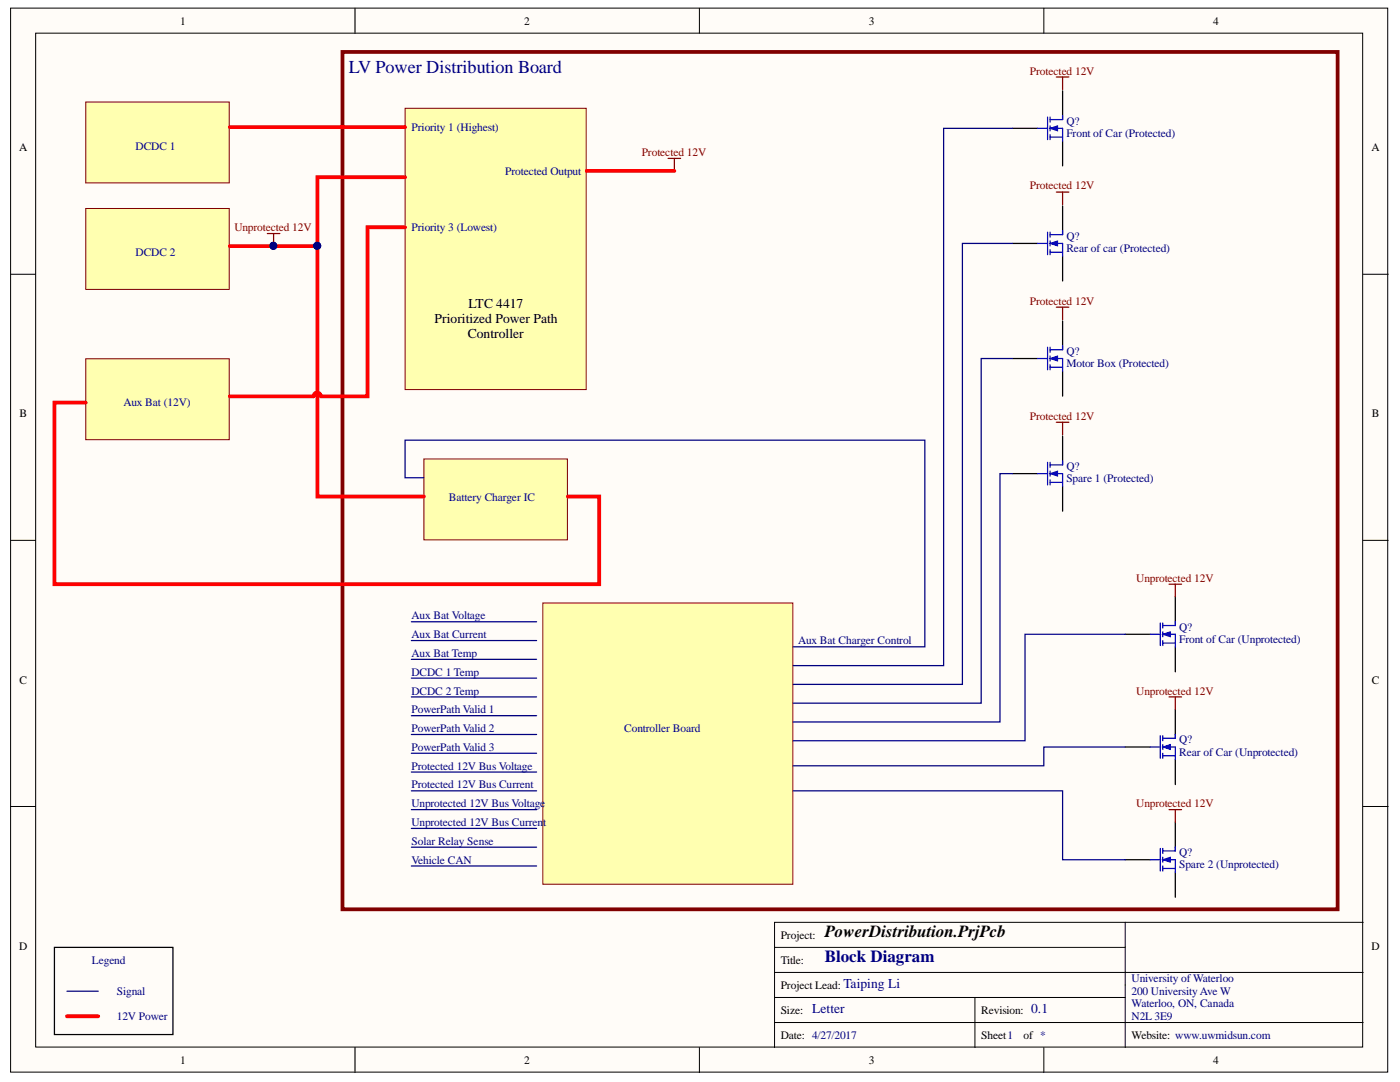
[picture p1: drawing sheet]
<svg xmlns="http://www.w3.org/2000/svg" width="279mm" height="216mm" viewBox="0 0 279 216" stroke-linecap="round" stroke-linejoin="round" font-family="sans-serif">
<g fill="#fffcf8" stroke="#000" stroke-width=".2">
<path d="M2.1 1.6h274.8v212.3h-274.8z"/>
<path d="M7.1 6.6h264.8v202.3h-264.8z"/>
</g>
<g fill="none" stroke="#000" stroke-width=".2">
<path d="M70.8 1.6v5M139.6 1.6v5M208.3 1.6v5M2.1 54.7h5M272 54.7h5M2.1 107.8h5M272 107.8h5M2.1 160.9h5M272 160.9h5M154.6 199h70M154.6 194h117.4M154.6 189h70"/>
<path d="M194.6 199v10M224.6 184h-70v25M224.6 184v25M224.6 184h47.4M70.8 209v5M139.6 209v5M154.6 204h117.4M208.3 209v5"/>
</g>
<g fill="#ffffb0" stroke="#800000" stroke-width=".2">
<path d="M80.8 21.6h36.2v56.1h-36.2z"/>
<path d="M17.1 20.4h28.7v16.1h-28.7z"/>
<path d="M17.1 41.6h28.7v16.1h-28.7z"/>
<path d="M17.1 71.6h28.7v16.1h-28.7z"/>
<path d="M84.6 91.6h28.6v16.1h-28.6z"/>
</g>
<path d="M202.1 25.6h5M212.1 28.1v5" fill="none" stroke="#000" stroke-width=".25"/>
<path d="M207.1 25.6h2M209.1 23.4v4.5M209.6 25.6h2.5v2.5M209.6 27.4h2.5M209.6 25.1v1M209.6 26.9v1" fill="none" stroke="#00f" stroke-width=".25"/>
<path d="M209.6 25.6l1.5-.5v1z" fill="#00f"/>
<path d="M209.6 25.6l1.5-.5v1z" fill="none" stroke="#00f" stroke-width=".2"/>
<path d="M202.1 71.5h5M212.1 74v5" fill="none" stroke="#000" stroke-width=".25"/>
<path d="M207.1 71.5h2M209.1 69.3v4.5M209.6 71.5h2.5v2.5M209.6 73.3h2.5M209.6 71v1M209.6 72.8v1" fill="none" stroke="#00f" stroke-width=".25"/>
<path d="M209.6 71.5l1.5-.5v1z" fill="#00f"/>
<path d="M209.6 71.5l1.5-.5v1z" fill="none" stroke="#00f" stroke-width=".2"/>
<path d="M202.1 48.6h5M212.1 51.1v5" fill="none" stroke="#000" stroke-width=".25"/>
<path d="M207.1 48.6h2M209.1 46.3v4.5M209.6 48.6h2.5v2.5M209.6 50.3h2.5M209.6 48.1v1M209.6 49.8v1" fill="none" stroke="#00f" stroke-width=".25"/>
<path d="M209.6 48.6l1.5-.5v1z" fill="#00f"/>
<path d="M209.6 48.6l1.5-.5v1z" fill="none" stroke="#00f" stroke-width=".2"/>
<path d="M224.6 126.6h5M234.6 129.1v5" fill="none" stroke="#000" stroke-width=".25"/>
<path d="M229.6 126.6h2M231.6 124.3v4.5M232.1 126.6h2.5v2.5M232.1 128.3h2.5M232.1 126.1v1M232.1 127.8v1" fill="none" stroke="#00f" stroke-width=".25"/>
<path d="M232.1 126.6l1.5-.5v1z" fill="#00f"/>
<path d="M232.1 126.6l1.5-.5v1z" fill="none" stroke="#00f" stroke-width=".2"/>
<path d="M224.6 149.1h5M234.6 151.6v5" fill="none" stroke="#000" stroke-width=".25"/>
<path d="M229.6 149.1h2M231.6 146.8v4.5M232.1 149.1h2.5v2.5M232.1 150.8h2.5M232.1 148.6v1M232.1 150.3v1" fill="none" stroke="#00f" stroke-width=".25"/>
<path d="M232.1 149.1l1.5-.5v1z" fill="#00f"/>
<path d="M232.1 149.1l1.5-.5v1z" fill="none" stroke="#00f" stroke-width=".2"/>
<path d="M108.3 120.3h49.9v56.1h-49.9z" fill="#ffffb0" stroke="#800000" stroke-width=".2"/>
<path d="M202.1 94.5h5M212.1 97v5" fill="none" stroke="#000" stroke-width=".25"/>
<path d="M207.1 94.5h2M209.1 92.3v4.5M209.6 94.5h2.5v2.5M209.6 96.3h2.5M209.6 94v1M209.6 95.8v1" fill="none" stroke="#00f" stroke-width=".25"/>
<path d="M209.6 94.5l1.5-.5v1z" fill="#00f"/>
<path d="M209.6 94.5l1.5-.5v1z" fill="none" stroke="#00f" stroke-width=".2"/>
<path d="M224.6 171.5h5M234.6 164.1v4.9M234.6 174v5" fill="none" stroke="#000" stroke-width=".25"/>
<path d="M229.6 171.5h2M231.6 169.3v4.5M232.1 169.8h2.5M232.1 171.5h2.5v2.5M232.1 173.3h2.5M232.1 169.3v1M232.1 171v1M232.1 172.8v1" fill="none" stroke="#00f" stroke-width=".25"/>
<path d="M232.1 171.5l1.5-.5v1z" fill="#00f"/>
<path d="M232.1 171.5l1.5-.5v1z" fill="none" stroke="#00f" stroke-width=".2"/>
<path d="M234.6 169v.8" fill="none" stroke="#00f" stroke-width=".25"/>
<g fill="none" stroke="#800000" stroke-width=".25">
<path d="M210.8 15.4h2.5M212.1 15.4v2.5M133.3 31.6h2.5M134.6 31.6v2.5M210.8 38.3h2.5M212.1 38.3v2.5M53.4 46.6h2.5M54.6 46.6v2.5M210.8 61.3h2.5M212.1 61.3v2.5M210.8 84.3h2.5M212.1 84.3v2.5"/>
<path d="M233.3 116.6h2.5M234.6 116.6v2.5M233.3 139.1h2.5M234.6 139.1v2.5M233.3 161.6h2.5M234.6 161.6v2.5"/>
</g>
<g fill="#000080" stroke="#000080" stroke-width=".2">
<circle cx="54.6" cy="49" r=".7"/>
<circle cx="63.3" cy="49" r=".7"/>
</g>
<path d="M68.3 10.4h198.7v171h-198.7z" fill="none" stroke="#800000" stroke-width=".75"/>
<path d="M45.9 25.4h34.9M80.8 35.4h-17.5v13.7h-17.4M117.1 34.1h17.5M63.3 49.1v50h21.3M80.8 45.4h-7.5v33.7h-9.2M64 79.1a.7 .7 0 0 0-.7-.8 .7 .7 0 0 0-.7 .8h-16.7M17.1 80.3h-6.2v36.3h108.7v-17.5h-6.3M13.4 202.8h6.2" fill="none" stroke="#f00" stroke-width=".75"/>
<g fill="none" stroke="#000080" stroke-width=".25">
<path d="M202.1 25.6h-13.8v107.2h-30M202.1 48.6h-10v88h-33.8M202.1 71.5h-6.3v68.8h-37.5M84.6 95.3h-3.8v-7.5h103.8v41.3h-26.3M202.1 94.5h-2.5v49.6h-41.3M82.1 124.1h25M82.1 127.8h25M82.1 131.6h25M82.1 135.3h25M82.1 139.1h25M224.6 126.6h-20v21.2h-46.3M82.1 157.8h25"/>
<path d="M82.1 142.8h25M82.1 146.6h25M82.1 150.3h25M82.1 154.1h25M158.3 157.8h53.8v13.7h12.5M224.6 149.1h-16.3v3.7h-50M82.1 165.3h25M82.1 161.6h25M82.1 169h25M82.1 172.8h25M13.4 197.8h6.2"/>
</g>
<path d="M10.9 189h23.6v17.4h-23.6z" fill="none" stroke="#000" stroke-width=".25"/>
<g font-size="6" fill="#00f">
<text x="211.3" y="21.8">PIQ?01</text>
<text x="211.3" y="44.7">PIQ?01</text>
<text x="211.3" y="67.7">PIQ?01</text>
<text x="211.3" y="90.6">PIQ?01</text>
<text x="233.9" y="122.7">PIQ?01</text>
<text x="233.9" y="145.3">PIQ?01</text>
</g>
<text font-size="3.6" fill="#000080" x="69.6" y="14.5">LV Power Distribution Board</text>
<text font-size="3.4" x="164.6" y="187.1">PowerDistribution.PrjPcb</text>
<text font-size="3.4" fill="#000080" x="164.6" y="192">Block Diagram</text>
<g font-size="2.7">
<text x="86.7" y="64.5">Prioritized Power Path</text>
<text x="93.5" y="61.5">LTC 4417</text>
<text x="93.4" y="67.5">Controller</text>
</g>
<g font-size="2.7" fill="#000080">
<text x="168.3" y="197.2">Taiping Li</text>
<text x="162.1" y="202.2">Letter</text>
<text x="205.8" y="202.2">0.1</text>
</g>
<g font-size="2.3">
<text x="35.9" y="4.9">1</text>
<text x="104.6" y="4.9">2</text>
<text x="173.4" y="4.9">3</text>
<text x="242.1" y="4.9">4</text>
<text x="3.8" y="30.2">A</text>
<text x="273.7" y="30.2">A</text>
<text x="3.9" y="83.3">B</text>
<text x="273.8" y="83.3">B</text>
<text x="3.9" y="136.4">C</text>
<text x="273.8" y="136.4">C</text>
<text x="3.8" y="189.5">D</text>
<text x="155.8" y="187.3">Project:</text>
<text x="273.7" y="189.5">D</text>
<text x="155.8" y="197.3">Project Lead:</text>
<text x="155.8" y="192.3">Title:</text>
<text x="155.8" y="202.3">Size:</text>
<text x="195.8" y="202.3">Revision:</text>
<text x="155.8" y="207.3">Date: 4/27/2017</text>
<text x="195.8" y="207.3">Sheet1</text>
<text x="204.3" y="207.3">of *</text>
<text x="225.8" y="207.3">Website: www.uwmidsun.com</text>
<text x="35.9" y="212.3">1</text>
<text x="104.6" y="212.3">2</text>
<text x="173.4" y="212.3">3</text>
<text x="242.1" y="212.3">4</text>
</g>
<g font-size="2.3" fill="#800000">
<text x="205.5" y="14.9">Protected 12V</text>
<text x="128.1" y="31.1">Protected 12V</text>
<text x="205.5" y="37.8">Protected 12V</text>
<text x="46.8" y="46.1">Unprotected 12V</text>
<text x="205.5" y="60.8">Protected 12V</text>
<text x="205.5" y="83.8">Protected 12V</text>
<text x="226.8" y="116.1">Unprotected 12V</text>
<text x="226.8" y="138.6">Unprotected 12V</text>
<text x="226.8" y="161.1">Unprotected 12V</text>
</g>
<g font-size="2.3" fill="#000080">
<text x="27.1" y="29.9">DCDC 1</text>
<text x="82.1" y="26.1">Priority 1 (Highest)</text>
<text x="212.8" y="24.9">Q?</text>
<text x="212.8" y="27.3">Front of Car (Protected)</text>
<text x="100.8" y="34.8">Protected Output</text>
<text x="82.1" y="46.1">Priority 3 (Lowest)</text>
<text x="212.8" y="47.9">Q?</text>
<text x="27.1" y="51.1">DCDC 2</text>
<text x="212.8" y="50.3">Rear of car (Protected)</text>
<text x="212.8" y="70.8">Q?</text>
<text x="212.8" y="73.3">Motor Box (Protected)</text>
<text x="24.6" y="81.1">Aux Bat (12V)</text>
<text x="212.8" y="93.8">Q?</text>
<text x="89.6" y="99.9">Battery Charger IC</text>
<text x="212.8" y="96.2">Spare 1 (Protected)</text>
<text x="82.1" y="123.5">Aux Bat Voltage</text>
<text x="235.3" y="125.8">Q?</text>
<text x="82.1" y="127.4">Aux Bat Current</text>
<text x="82.1" y="131.1">Aux Bat Temp</text>
<text x="159.3" y="128.5">Aux Bat Charger Control</text>
<text x="235.3" y="128.4">Front of Car (Unprotected)</text>
<text x="82.1" y="134.8">DCDC 1 Temp</text>
<text x="82.1" y="138.6">DCDC 2 Temp</text>
<text x="82.1" y="142.3">PowerPath Valid 1</text>
<text x="82.1" y="146">PowerPath Valid 2</text>
<text x="82.1" y="149.8">PowerPath Valid 3</text>
<text x="124.6" y="146">Controller Board</text>
<text x="235.3" y="148.3">Q?</text>
<text x="82.1" y="153.6">Protected 12V Bus Voltage</text>
<text x="235.3" y="150.8">Rear of Car (Unprotected)</text>
<text x="82.1" y="157.3">Protected 12V Bus Current</text>
<text x="82.1" y="161.1">Unprotected 12V Bus Voltage</text>
<text x="82.1" y="164.8">Unprotected 12V Bus Curren</text>
<text x="108.4" y="164.8">t</text>
<text x="82.1" y="168.5">Solar Relay Sense</text>
<text x="82.1" y="172.3">Vehicle CAN</text>
<text x="235.3" y="170.8">Q?</text>
<text x="235.3" y="173.3">Spare 2 (Unprotected)</text>
<text x="18.4" y="192.3">Legend</text>
<text x="225.8" y="196">University of Waterloo</text>
<text x="23.3" y="198.6">Signal</text>
<text x="23.3" y="203.5">12V Power</text>
<text x="225.8" y="198.6">200 UniversityAve W</text>
<text x="225.8" y="201">Waterloo, ON, Canada</text>
<text x="225.8" y="203.5">N2L 3E9</text>
</g>
</svg>
